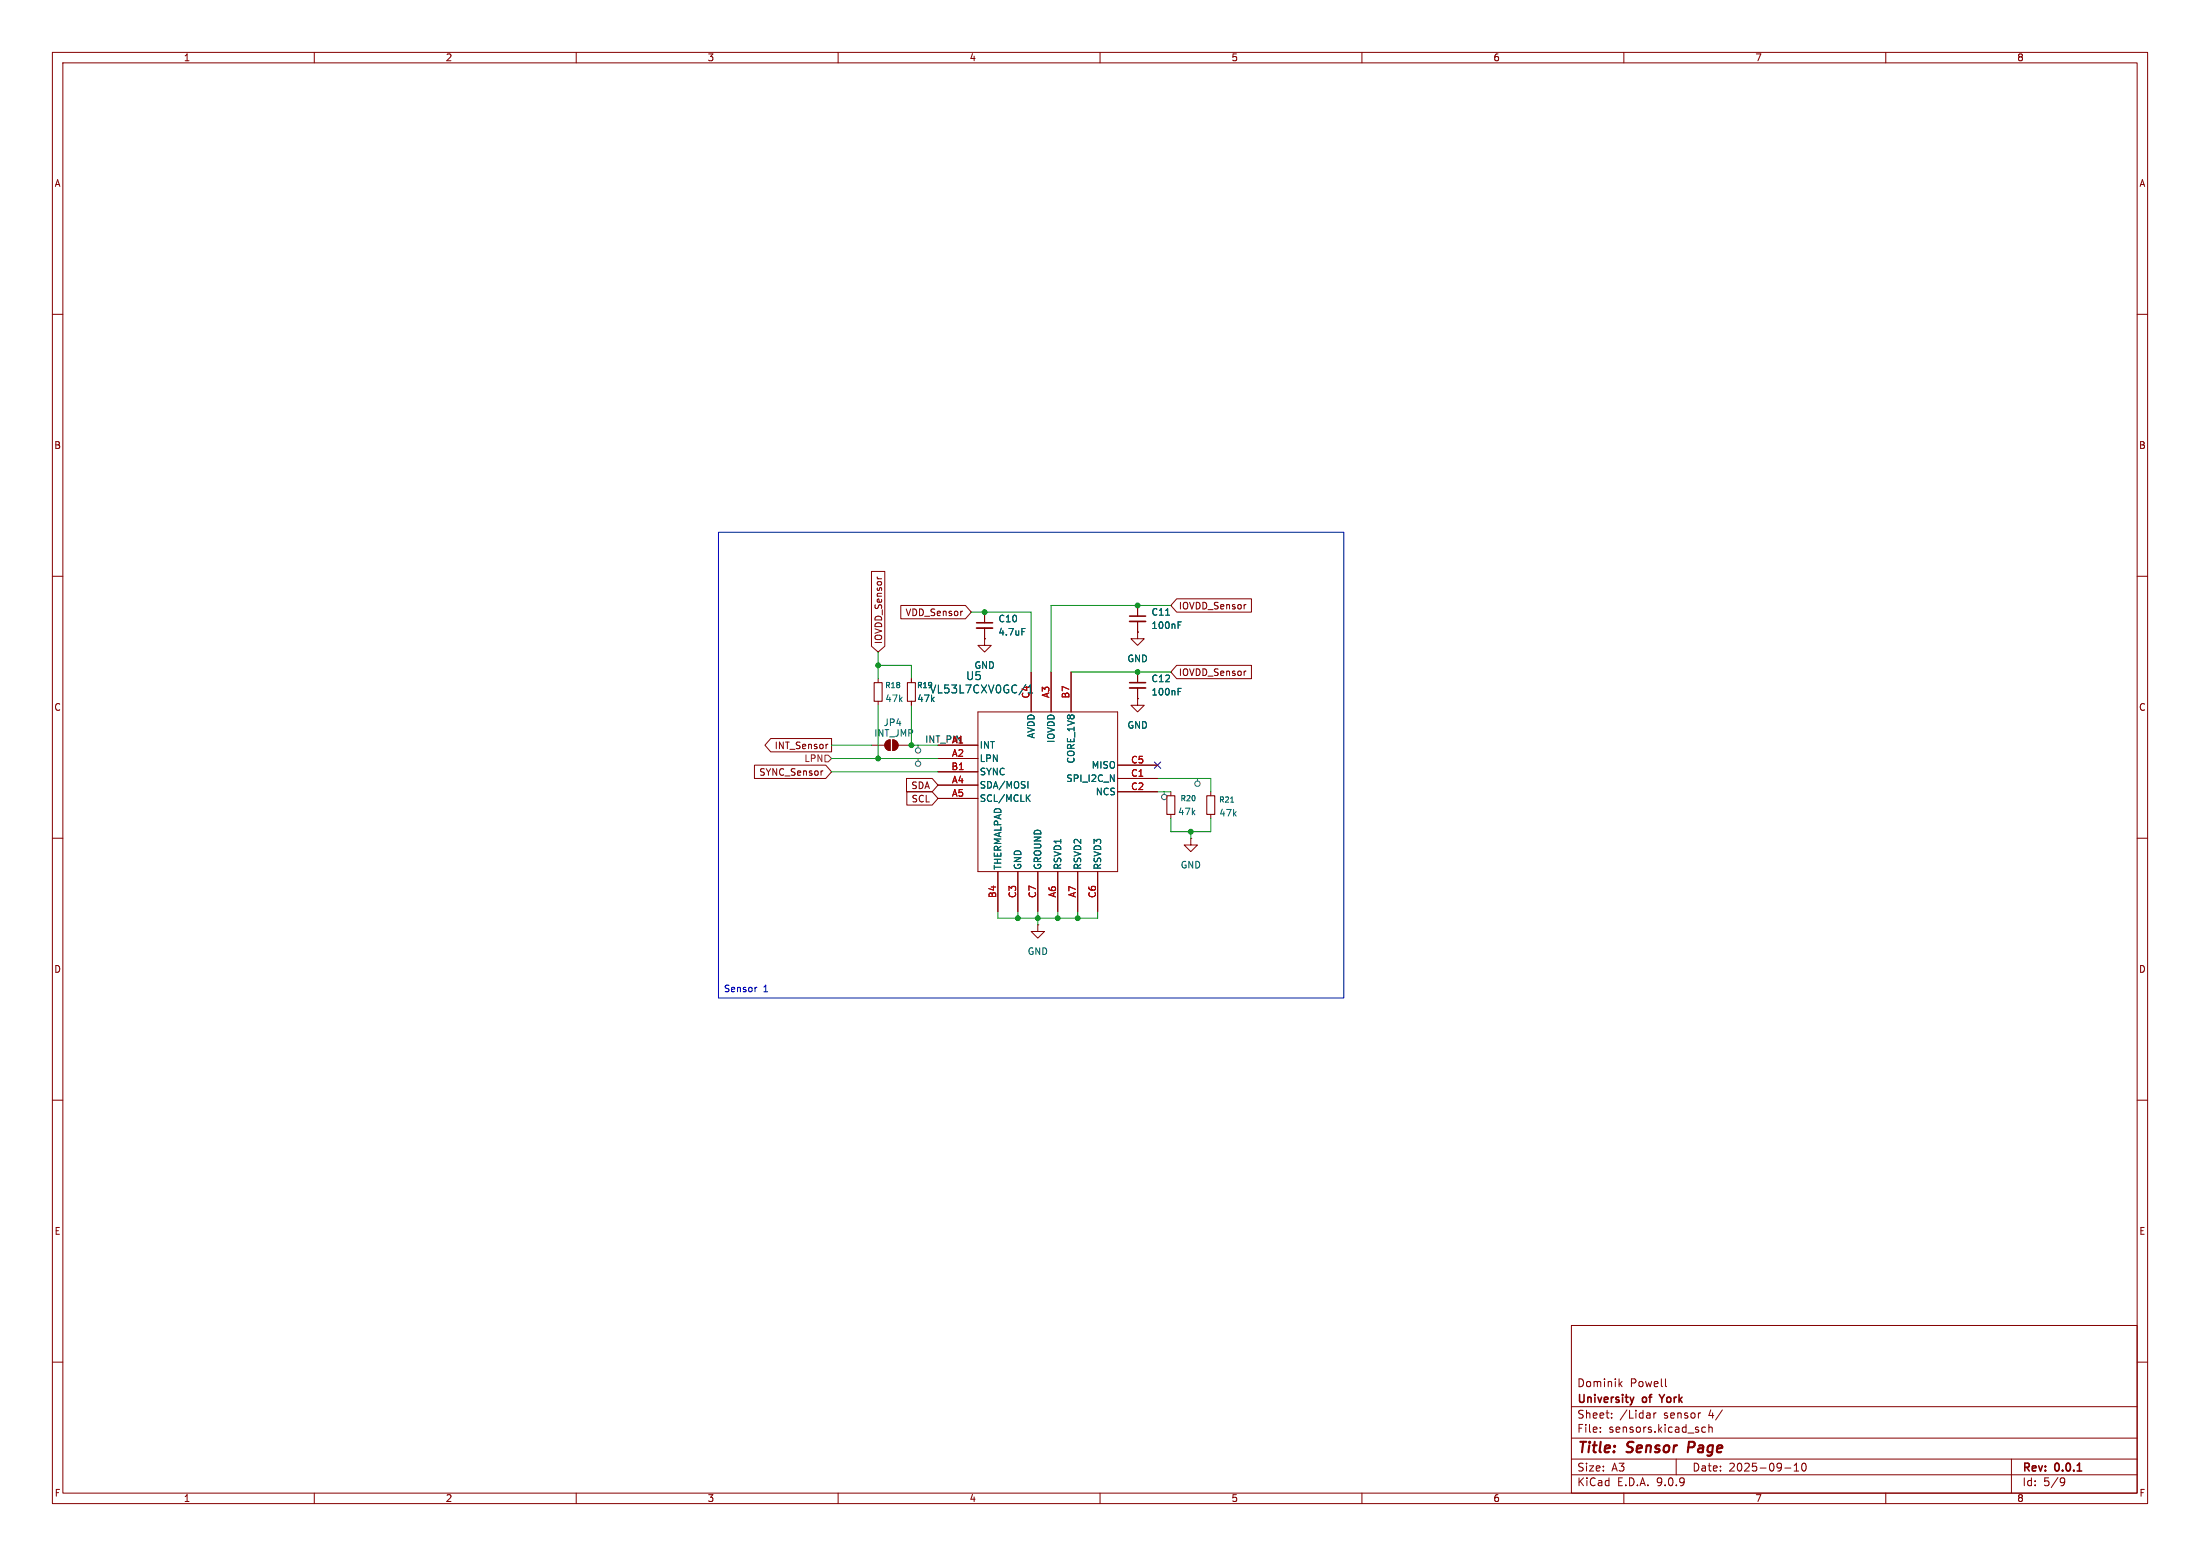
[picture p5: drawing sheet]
<svg xmlns="http://www.w3.org/2000/svg" width="420mm" height="297mm" viewBox="0 0 420 297" stroke-linecap="round" stroke-linejoin="round" font-family="sans-serif">
<g fill="none" stroke="#840000" stroke-width=".19">
<path d="M10 10h400v277h-400zM12 12h396v273h-396zM60 10v2M110 10v2M160 10v2M210 10v2M260 10v2M310 10v2M360 10v2M10 60h2M408 60h2M10 110h2"/>
<path d="M166.4 109.1h2.5v14.2l-1.3 1.2-1.2-1.2zM167.5 110.1v.1M172 115.6h12.3l1.1 1.2-1.1 1.3h-12.3zM183.6 116.7h.2M188 116.8v2.1M188 119.9v2M217.2 115.6v2M217.2 118.6v2.1M224.6 114.3h14.3v2.5h-14.3l-1.1-1.2zM237.7 115.4h.2M408 110h2M167.6 129.5v.8"/>
<path d="M167.6 133.9v.7M174 129.5v.8M174 133.9v.7M186.7 135.9h26.7v30.5h-26.7zM188 121.9v1.3h1.2l-1.2 1.3-1.3-1.3h1.3M188 121.9h.1M196.8 128.3v7.6M200.7 128.3v7.6M204.5 128.3v7.6M217.2 133.4v1.2h1.2l-1.2 1.3-1.3-1.3h1.3M217.2 133.4h.1M217.2 120.7v1.2h1.2l-1.2 1.3-1.3-1.3h1.3"/>
<path d="M217.2 120.7h.1M217.2 128.3v2M217.2 131.3v2.1M224.6 127h14.3v2.5h-14.3l-1.1-1.2zM237.7 128.1h.2M10 160h2M144 146h13.6l1.1 1.3-1.1 1.3h-13.6zM147.1 141h11.6v2.5h-11.6l-1.1-1.3zM157.1 147.1l-.2 .1M158.1 142.1h-.3M166.4 142.2h2.5M169.2 141.5l.7-.3v2.1a1.02 1.02 0 0 1-.9-.7 1.02 1.02 0 0 1 .2-1.1z"/>
<path d="M170.4 141.2a1.02 1.02 0 0 1 1 1 1.02 1.02 0 0 1-1 1.1zM171.4 142.2h2.6M173.1 148.6h4.9l1.1 1.3-1.1 1.2h-4.9zM173.1 151.1h4.9l1.1 1.3-1.1 1.3h-4.9zM179.1 142.2h7.6M179.1 144.8h7.6M179.1 147.3h7.6M179.1 149.9h7.6M179.1 152.4h7.6M213.4 146.1h7.6M213.4 148.6h7.6M213.4 151.1h7.6"/>
<path d="M223.5 151.1v.8M223.5 155.4v.8M231.1 151.1v.8M231.1 155.4v.8M408 160h2M190.5 166.4v7.6M194.3 166.4v7.6M198.1 176.5v1.3h1.3l-1.3 1.3-1.3-1.3h1.3M198.1 176.5h.1M198.1 166.4v7.6M201.9 166.4v7.6M205.7 166.4v7.6"/>
<path d="M209.5 166.4v7.6M227.3 160v1.3h1.3l-1.3 1.3-1.2-1.3h1.2M227.3 160h.1M10 210h2M408 210h2M300 253h108v32h-108zM10 260h2M300 278.5h108M300 274.5h108M300 268.5h108M305.5 273.2v.2M305.5 272.5v.1"/>
<path d="M307.7 270.5v.2M307.7 269.8v.1M309.2 264.1l.5 .6M309.7 263.7l-.6 .6M315.7 269.7v1M316.2 269.7l-.3 .1-.2 .2M317.9 263.2v1.3l.3 .2M320 278.5v3M324.5 269.7h.2M325.6 272.5l-.4-.1-.3 .3 .1 .6h.6M326.2 272.5l.2-.1 .4 .1 .1 .9M326.2 271.9v1.5"/>
<path d="M342.5 279.7l.4-.4v1.5M344.1 279.4l.2-.1a.8 .8 0 0 1 .5 .7 .8 .8 0 0 1-.5 .8l-.2-.2-.2-.4zM384 278.5v6.5M408 260h2M60 285v2M110 285v2M160 285v2M210 285v2M260 285v2M300 281.5h108M310 285v2M340.7 280.2h1.2"/>
<path d="M342.5 280.8h.9M360 285v2M393.6 282.1l.5 .1a.99 .99 0 0 1-.4 1.4h-.3M394.2 282.7l-.3 .3h-.3"/>
</g>
<path d="M186.4 118.9h3.1M215.6 117.6h3.1M215.6 130.3h3.1M311.9 266.7l-.4 1M316.8 266.2l.5 .8M396.5 280.8h.9" fill="none" stroke="#840000" stroke-width=".3"/>
<path d="M322.4 275.2l-.2 2" fill="none" stroke="#840000" stroke-width=".4"/>
<g fill="#840000" stroke="#840000" stroke-width=".19">
<path d="M169.2 141.5l.7-.3v2.1a1.02 1.02 0 0 1-.9-.7 1.02 1.02 0 0 1 .2-1.1z"/>
<path d="M170.4 141.2a1.02 1.02 0 0 1 1 1 1.02 1.02 0 0 1-1 1.1z"/>
</g>
<path d="M195.1 120h.6M222.5 117.4h.8M224.9 119.3h.4M224.9 118.7h.6M195.8 130.7l-1.3 1.9M224.9 132h.4M224.9 131.4h.6M196.1 152.3l.6 .7M196.2 149.2v1.2M196.7 151.7l-.8 .7M234.9 153.1h.6" fill="none" stroke="#006464" stroke-width=".19"/>
<path d="M186.4 119.9h3.1M215.6 118.6h3.1M215.6 131.3h3.1" fill="none" stroke="#840000" stroke-width=".33"/>
<path d="M166.9 130.3h1.5v3.6h-1.5zM173.2 130.3h1.6v3.6h-1.6zM222.8 151.9h1.5v3.5h-1.5zM230.4 151.9h1.5v3.5h-1.5z" fill="none" stroke="#840000" stroke-width=".2"/>
<g fill="none" stroke="#484848" stroke-width=".19">
<path d="M175.3 142.2v.5M175.3 144.8v.5M222.2 151.1v.5M228.6 148.6v.5"/>
<circle cx="175.3" cy="143.2" r=".51"/>
<circle cx="175.3" cy="145.8" r=".51"/>
<circle cx="222.3" cy="152.1" r=".51"/>
<circle cx="228.6" cy="149.6" r=".51"/>
</g>
<path d="M157.5 144.1h.6l.6 .7-.6 .6h-.6z" fill="none" stroke="#725600" stroke-width=".19"/>
<g fill="none" stroke="#009600" stroke-width=".19">
<path d="M185.4 116.8h11.4v11.5M223.5 115.6h-22.8v12.7M167.6 124.5v5M167.6 134.6v10.2M167.6 127h6.4v2.5M174 134.6v7.6h5.1M204.5 128.3h19M158.7 147.3h20.4M158.7 144.8h20.4M158.7 142.2h7.7M221 148.6h10.1v2.5M221 151.1h2.5"/>
<path d="M223.5 156.2v2.6h7.6v-2.6M227.3 158.8v1.2M190.5 174v1.3h19v-1.3M194.3 174v1.3M198.1 174v2.5M201.9 174v1.3M205.7 174v1.3"/>
</g>
<path d="M220.4 145.4l1.2 1.3M221.6 145.4l-1.2 1.3" fill="none" stroke="#000084" stroke-width=".19"/>
<path d="M137.2 101.6h119.3v88.9h-119.3zM144.5 188.5h-.3" fill="none" stroke="#0000c2" stroke-width=".19"/>
<g fill="#009600" stroke="#009600" stroke-width=".19">
<circle cx="194.3" cy="175.3" r=".46"/>
<circle cx="201.9" cy="175.3" r=".46"/>
<circle cx="205.7" cy="175.3" r=".46"/>
<circle cx="198.1" cy="175.3" r=".46"/>
<circle cx="167.6" cy="127" r=".46"/>
<circle cx="188" cy="116.8" r=".46"/>
<circle cx="174" cy="142.2" r=".46"/>
<circle cx="167.6" cy="144.8" r=".46"/>
<circle cx="217.2" cy="128.3" r=".46"/>
<circle cx="217.2" cy="115.6" r=".46"/>
<circle cx="227.3" cy="158.8" r=".46"/>
</g>
<g font-size="2.8" fill="#840000">
<text x="301" y="277.9">Title:</text>
<text x="310.6" y="277.9">Sensor</text>
<text x="323.1" y="277.9">Page</text>
</g>
<g font-size="2.1" fill="#006464">
<text x="184.3" y="130">U5</text>
<text x="177.4" y="132.6">VL53L7CXV0GC/1</text>
</g>
<g font-size="2.1" fill="#840000">
<text x="301" y="268.2">University</text>
<text x="301" y="265">Dominik</text>
<text x="311.1" y="265">Powell</text>
<text x="313.7" y="268.2">of</text>
<text x="317.6" y="268.2">York</text>
<text x="301" y="273.7">File:</text>
<text x="301" y="271">Sheet:</text>
<text x="307.1" y="273.7">sensors.kicad_sch</text>
<text x="309.2" y="271">/Lidar</text>
<text x="317.7" y="271">sensor</text>
<text x="326.3" y="271">4/</text>
<text x="301" y="281.1">Size:</text>
<text x="307.6" y="281.1">A3</text>
<text x="323" y="281.1">Date:</text>
<text x="330" y="281.1">2025-09-10</text>
<text x="386" y="281.3">Rev:</text>
<text x="392.4" y="281.3">0.0.1</text>
<text x="301" y="283.9">KiCad</text>
<text x="308.7" y="283.9">E.D.A.</text>
<text x="316.3" y="283.9">9.0.9</text>
<text x="386" y="283.9">Id:</text>
<text x="390.1" y="283.9">5/9</text>
</g>
<g font-size="1.8" fill="#840000">
<text x="35" y="11.9">1</text>
<text x="85" y="11.9">2</text>
<text x="135" y="11.9">3</text>
<text x="185" y="11.9">4</text>
<text x="235" y="11.9">5</text>
<text x="285" y="11.9">6</text>
<text x="335" y="11.9">7</text>
<text x="385" y="11.9">8</text>
<text x="10.3" y="35.9">A</text>
<text x="408.3" y="35.9">A</text>
<text x="10.3" y="85.9">B</text>
<text x="408.2" y="85.9">B</text>
<text x="172.8" y="117.8">VDD_Sensor</text>
<text x="224.9" y="116.5">IOVDD_Sensor</text>
<text x="168.6" y="123" transform="rotate(-90 168.6 123)">IOVDD_Sensor</text>
<text x="224.9" y="129.2">IOVDD_Sensor</text>
<text x="10.3" y="135.9">C</text>
<text x="408.2" y="135.9">C</text>
<text x="147.8" y="143.2">INT_Sensor</text>
<text x="144.8" y="148.3">SYNC_Sensor</text>
<text x="173.9" y="150.8">SDA</text>
<text x="173.9" y="153.4">SCL</text>
<text x="10.3" y="185.9">D</text>
<text x="408.2" y="185.9">D</text>
<text x="10.3" y="235.9">E</text>
<text x="408.3" y="235.9">E</text>
<text x="10.3" y="285.9">F</text>
<text x="35" y="286.9">1</text>
<text x="85" y="286.9">2</text>
<text x="135" y="286.9">3</text>
<text x="185" y="286.9">4</text>
<text x="235" y="286.9">5</text>
<text x="285" y="286.9">6</text>
<text x="335" y="286.9">7</text>
<text x="385" y="286.9">8</text>
<text x="408.3" y="285.9">F</text>
</g>
<g font-size="1.8" fill="#006464">
<text x="190.5" y="119">C10</text>
<text x="219.7" y="117.7">C11</text>
<text x="190.5" y="121.5">4.7uF</text>
<text x="219.7" y="120.2">100nF</text>
<text x="185.9" y="127.9">GND</text>
<text x="215.1" y="126.6">GND</text>
<text x="219.7" y="130.4">C12</text>
<text x="168.9" y="134.2">47k</text>
<text x="175" y="134.2">47k</text>
<text x="219.7" y="132.9">100nF</text>
<text x="166.8" y="140.8">INT_JMP</text>
<text x="168.6" y="138.8">JP4</text>
<text x="186.9" y="143.1">INT</text>
<text x="197.7" y="141.1" transform="rotate(-90 197.7 141.1)">AVDD</text>
<text x="201.5" y="141.9" transform="rotate(-90 201.5 141.9)">IOVDD</text>
<text x="215.1" y="139.3">GND</text>
<text x="186.9" y="145.6">LPN</text>
<text x="186.9" y="148.2">SYNC</text>
<text x="203.5" y="149.5">SPI_I2C_N</text>
<text x="205.3" y="145.8" transform="rotate(-90 205.3 145.8)">CORE_1V8</text>
<text x="208.3" y="146.9">MISO</text>
<text x="186.9" y="150.7">SDA/MOSI</text>
<text x="186.9" y="153.3">SCL/MCLK</text>
<text x="209.1" y="152">NCS</text>
<text x="224.8" y="155.8">47k</text>
<text x="232.7" y="156.1">47k</text>
<text x="191.4" y="166.1" transform="rotate(-90 191.4 166.1)">THERMALPAD</text>
<text x="195.2" y="166.1" transform="rotate(-90 195.2 166.1)">GND</text>
<text x="199" y="166.1" transform="rotate(-90 199 166.1)">GROUND</text>
<text x="202.8" y="166.1" transform="rotate(-90 202.8 166.1)">RSVD1</text>
<text x="206.6" y="166.1" transform="rotate(-90 206.6 166.1)">RSVD2</text>
<text x="210.4" y="166.1" transform="rotate(-90 210.4 166.1)">RSVD3</text>
<text x="225.3" y="166">GND</text>
<text x="196.1" y="182.5">GND</text>
</g>
<g font-size="1.8" fill="#a90000">
<text x="196.6" y="133.4" transform="rotate(-90 196.6 133.4)">C4</text>
<text x="200.4" y="133.3" transform="rotate(-90 200.4 133.3)">A3</text>
<text x="204.2" y="133.4" transform="rotate(-90 204.2 133.4)">B7</text>
<text x="181.6" y="142">A1</text>
<text x="181.5" y="147.1">B1</text>
<text x="181.6" y="144.5">A2</text>
<text x="181.6" y="149.6">A4</text>
<text x="215.8" y="145.8">C5</text>
<text x="215.8" y="148.3">C1</text>
<text x="181.6" y="152.1">A5</text>
<text x="215.8" y="150.9">C2</text>
<text x="190.2" y="171.5" transform="rotate(-90 190.2 171.5)">B4</text>
<text x="194.1" y="171.5" transform="rotate(-90 194.1 171.5)">C3</text>
<text x="197.9" y="171.5" transform="rotate(-90 197.9 171.5)">C7</text>
<text x="201.7" y="171.4" transform="rotate(-90 201.7 171.4)">A6</text>
<text x="205.5" y="171.4" transform="rotate(-90 205.5 171.4)">A7</text>
<text x="209.3" y="171.5" transform="rotate(-90 209.3 171.5)">C6</text>
</g>
<text font-size="1.8" fill="#0f0f0f" x="176.5" y="141.9">INT_PIN</text>
<text font-size="1.8" fill="#725600" x="153.5" y="145.6">LPN</text>
<g font-size="1.8" fill="#0000c2">
<text x="138.1" y="189.6">Sensor</text>
<text x="145.7" y="189.6">1</text>
</g>
<g font-size="1.4" fill="#006464">
<text x="168.9" y="131.5">R18</text>
<text x="175" y="131.5">R19</text>
<text x="225.3" y="153.1">R20</text>
<text x="232.6" y="153.4">R21</text>
</g>
</svg>
